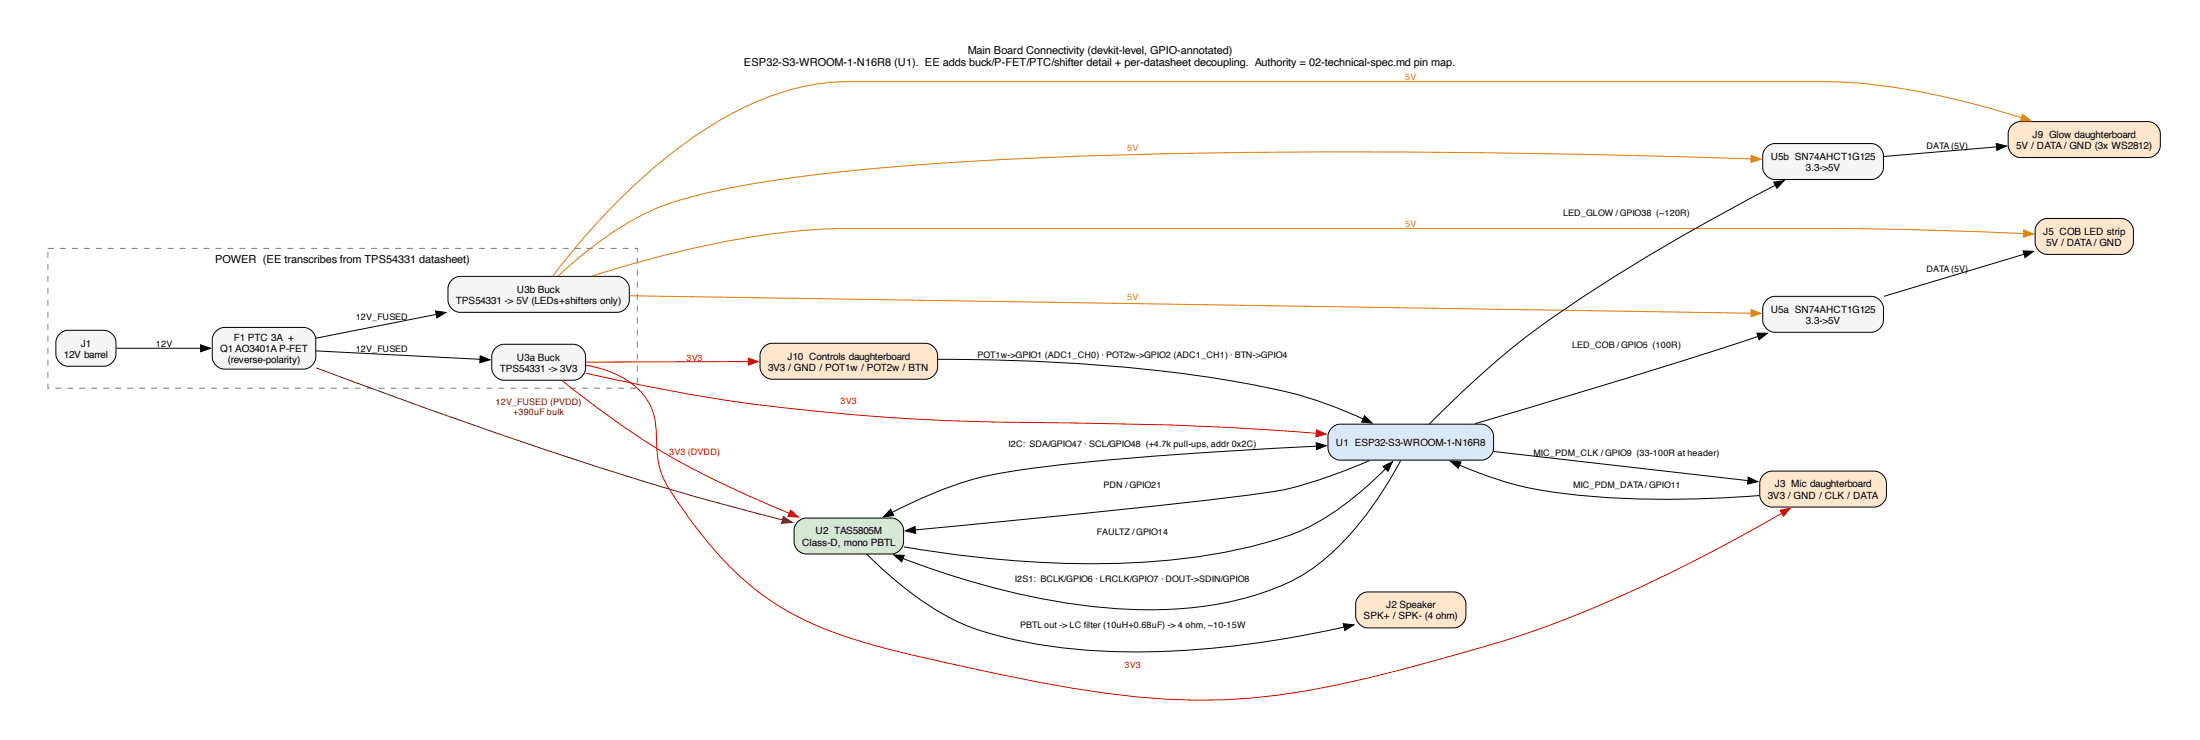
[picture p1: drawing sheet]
<svg xmlns="http://www.w3.org/2000/svg" width="778mm" height="261mm" viewBox="0 0 778 261" stroke-linecap="round" stroke-linejoin="round" font-family="sans-serif">
<path d="M16.9 87.8h208.4v49.3h-208.4z" fill="none" stroke="#7f7f7f" stroke-width=".35" stroke-dasharray="2.1 2.1" stroke-linecap="butt"/>
<g fill="#f5f5f5" stroke="#000" stroke-width=".35">
<path d="M20.8 118.3a5.7 5.7 0 0 1 5.5-1.6h8.1a5.6 5.6 0 0 1 6 2.2 11.4 11.4 0 0 1 .6 6 4.6 4.6 0 0 1-5.3 4.5h-9.4a5.6 5.6 0 0 1-5.9-2.2 11.4 11.4 0 0 1-.6-6.1l.2-1.6z"/>
<path d="M76.1 117.3l1.8-1.3a106.3 106.3 0 0 1 15.5-.3h5.1a46.3 46.3 0 0 1 10.3 .3 5.1 5.1 0 0 1 2.9 5.9 12.1 12.1 0 0 1-.7 6.3 4.7 4.7 0 0 1-4.8 2.2h-18a46.3 46.3 0 0 1-10.3-.3 5.1 5.1 0 0 1-2.8-5.9 12.1 12.1 0 0 1 .6-6.3z"/>
</g>
<path d="M41.2 123h29.8" fill="none" stroke="#000" stroke-width=".35"/>
<path d="M70.9 121.8l3.5 1.2-3.5 1.3z" fill="#000" stroke="#000" stroke-width=".35"/>
<path d="M174.9 123.2l1.8-1.3a102.3 102.3 0 0 1 15-.3h2.4a45.2 45.2 0 0 1 10.1 .3 4.9 4.9 0 0 1 2.8 5.6 6.6 6.6 0 0 1-1.6 5.8l-1.2 .7a102.3 102.3 0 0 1-15 .3h-2.4a45.2 45.2 0 0 1-10.1-.3 4.9 4.9 0 0 1-2.8-5.6 7.1 7.1 0 0 1 1-5.2z" fill="#f5f5f5" stroke="#000" stroke-width=".35"/>
<path d="M111.7 124l58.1 2.9" fill="none" stroke="#000" stroke-width=".35"/>
<path d="M169.8 125.7l3.4 1.4-3.5 1.1z" fill="#000" stroke="#000" stroke-width=".35"/>
<path d="M159.5 99.2l1.7-1.3a48.1 48.1 0 0 1 10.8-.3h36.9a48.1 48.1 0 0 1 10.8 .3 4.9 4.9 0 0 1 2.8 5.6 6.6 6.6 0 0 1-1.6 5.8l-1.2 .7a48.1 48.1 0 0 1-10.8 .3h-36.9a48.1 48.1 0 0 1-10.8-.3 4.9 4.9 0 0 1-2.8-5.6 7.1 7.1 0 0 1 1.1-5.2z" fill="#f5f5f5" stroke="#000" stroke-width=".35"/>
<path d="M154.3 111.1l-42.6 8.4" fill="none" stroke="#000" stroke-width=".35"/>
<path d="M154 109.9l3.7 .5-3.2 1.9z" fill="#000" stroke="#000" stroke-width=".35"/>
<path d="M282.4 184.1l1.2-.8a101.8 101.8 0 0 1 15.2-.3h7.8a44.3 44.3 0 0 1 10 .3 4.9 4.9 0 0 1 2.9 5.6 6.6 6.6 0 0 1-1.6 5.7l-1.3 .8a101.8 101.8 0 0 1-15.1 .3h-7.9a44.3 44.3 0 0 1-10-.3 4.9 4.9 0 0 1-2.8-5.6 6.6 6.6 0 0 1 1.6-5.7z" fill="#d5e8d4" stroke="#000" stroke-width=".35"/>
<path d="M111.8 129.9a1726 1726 0 0 0 141.2 47.5l23.8 6.3" fill="none" stroke="#7a0000" stroke-width=".35"/>
<path d="M277 182.5l3.1 2-3.7 .4z" fill="#7a0000" stroke="#7a0000" stroke-width=".35"/>
<path d="M470.6 151.4l1.8-1.3a111.6 111.6 0 0 1 16.4-.3h25.9a46.7 46.7 0 0 1 10.6 .3 4.9 4.9 0 0 1 2.8 5.6 6.6 6.6 0 0 1-1.6 5.8l-1.2 .8a111.6 111.6 0 0 1-16.5 .2h-25.9a46.7 46.7 0 0 1-10.5-.2 4.9 4.9 0 0 1-2.9-5.7 7.1 7.1 0 0 1 1.1-5.2z" fill="#dae8fc" stroke="#000" stroke-width=".35"/>
<path d="M198.7 134.5a272.3 272.3 0 0 0 66.9 41.1l13.6 5.8M207.1 131.8l2 .5a656.1 656.1 0 0 0 59.6 10.8 864 864 0 0 0 113 6.4 1108.6 1108.6 0 0 1 83.8 3.6" fill="none" stroke="#c00" stroke-width=".35"/>
<g fill="#c00" stroke="#c00" stroke-width=".35">
<path d="M465.5 151.8l3.4 1.6-3.6 .9z"/>
<path d="M279.5 180.2l2.8 2.5-3.7-.2z"/>
</g>
<path d="M623.8 167.5l1.3-.8a100.9 100.9 0 0 1 15.2-.3h13.9a43.4 43.4 0 0 1 10 .3 4.9 4.9 0 0 1 2.8 5.6 6.6 6.6 0 0 1-1.6 5.8l-1.2 .7a100.9 100.9 0 0 1-15.3 .3h-13.9a43.4 43.4 0 0 1-9.9-.3 4.9 4.9 0 0 1-2.9-5.6 6.6 6.6 0 0 1 1.6-5.7z" fill="#ffe6cc" stroke="#000" stroke-width=".35"/>
<path d="M207 129a34.4 34.4 0 0 1 19.9 9.8 22.3 22.3 0 0 1 5.2 16.1 30.9 30.9 0 0 0 4.5 17.9 144.1 144.1 0 0 0 29.7 34.8 105.6 105.6 0 0 0 38.4 19.1 831.3 831.3 0 0 0 84.4 17.9 225 225 0 0 0 88.8-3.8 709.2 709.2 0 0 0 69.7-19.8 566.2 566.2 0 0 0 82.4-39.7" fill="none" stroke="#c00" stroke-width=".35"/>
<path d="M629.4 180.2l3.6-.7-2.4 2.9z" fill="#c00" stroke="#c00" stroke-width=".35"/>
<path d="M270.3 122.3l1.3-.7a46.6 46.6 0 0 1 10.5-.3h36a46.6 46.6 0 0 1 10.6 .3 4.9 4.9 0 0 1 2.8 5.6 6.6 6.6 0 0 1-1.6 5.7l-1.2 .8a46.6 46.6 0 0 1-10.6 .3h-36a46.6 46.6 0 0 1-10.5-.3 4.9 4.9 0 0 1-2.9-5.6 6.6 6.6 0 0 1 1.6-5.8z" fill="#ffe6cc" stroke="#000" stroke-width=".35"/>
<path d="M264.6 127.7l-57.5 .2" fill="none" stroke="#c00" stroke-width=".35"/>
<path d="M264.6 126.5l3.5 1.2-3.5 1.3z" fill="#c00" stroke="#c00" stroke-width=".35"/>
<path d="M624.3 106.3l1.8-1.3a106.1 106.1 0 0 1 15.7-.3h11.1a45.6 45.6 0 0 1 10.2 .3 4.9 4.9 0 0 1 2.9 5.6 6.6 6.6 0 0 1-1.6 5.7l-1.3 .8a106.1 106.1 0 0 1-15.6 .3h-11.1a45.6 45.6 0 0 1-10.3-.3 4.9 4.9 0 0 1-2.8-5.6 7.1 7.1 0 0 1 1-5.2z" fill="#f5f5f5" stroke="#000" stroke-width=".35"/>
<path d="M222.6 104.5l396.6 6.1" fill="none" stroke="#e08000" stroke-width=".35"/>
<path d="M619.2 109.4l3.5 1.3-3.6 1.2z" fill="#e08000" stroke="#e08000" stroke-width=".35"/>
<path d="M624.3 52.3l1.8-1.3a106.1 106.1 0 0 1 15.7-.3h11.1a45.6 45.6 0 0 1 10.2 .3 4.9 4.9 0 0 1 2.9 5.6 6.6 6.6 0 0 1-1.6 5.7l-1.3 .8a106.1 106.1 0 0 1-15.6 .3h-11.1a45.6 45.6 0 0 1-10.3-.3 4.9 4.9 0 0 1-2.8-5.6 7.1 7.1 0 0 1 1-5.2z" fill="#f5f5f5" stroke="#000" stroke-width=".35"/>
<path d="M619.2 56.1l-50.2-1.4-49.5-.8a2518.1 2518.1 0 0 0-186.9 3.8 645.8 645.8 0 0 0-74.9 8.8 119 119 0 0 0-25.6 7.1 127.5 127.5 0 0 0-34.7 23.9" fill="none" stroke="#e08000" stroke-width=".35"/>
<path d="M619.2 54.9l3.5 1.3-3.6 1.2z" fill="#e08000" stroke="#e08000" stroke-width=".35"/>
<path d="M721.2 78.2l1.2-.7a95.7 95.7 0 0 1 14.6-.3h4.8a42.4 42.4 0 0 1 9.7 .3 4.9 4.9 0 0 1 2.8 5.6 6.6 6.6 0 0 1-1.6 5.7l-1.2 .8a95.7 95.7 0 0 1-14.5 .3h-4.9a42.4 42.4 0 0 1-9.7-.3 4.9 4.9 0 0 1-2.8-5.6 6.6 6.6 0 0 1 1.6-5.8z" fill="#ffe6cc" stroke="#000" stroke-width=".35"/>
<path d="M715.5 82.5l-36.2-1.3-31.3-.5h-330a309.3 309.3 0 0 0-47.1 2.2 383.3 383.3 0 0 0-61.4 14.6" fill="none" stroke="#e08000" stroke-width=".35"/>
<path d="M715.5 81.3l3.5 1.4-3.6 1z" fill="#e08000" stroke="#e08000" stroke-width=".35"/>
<path d="M711.7 44l1.2-.8a108.5 108.5 0 0 1 16.1-.2h21.6a45.7 45.7 0 0 1 10.4 .2 4.9 4.9 0 0 1 2.9 5.7 6.6 6.6 0 0 1-1.6 5.7l-1.3 .8a108.5 108.5 0 0 1-16.1 .3h-21.6a45.7 45.7 0 0 1-10.4-.3 4.9 4.9 0 0 1-2.8-5.6 6.6 6.6 0 0 1 1.6-5.8z" fill="#ffe6cc"/>
<path d="M711.7 44l1.2-.8a108.5 108.5 0 0 1 16.1-.2h21.6a45.7 45.7 0 0 1 10.4 .2 4.9 4.9 0 0 1 2.9 5.7 6.6 6.6 0 0 1-1.6 5.7l-1.3 .8a108.5 108.5 0 0 1-16.1 .3h-21.6a45.7 45.7 0 0 1-10.4-.3 4.9 4.9 0 0 1-2.8-5.6 6.6 6.6 0 0 1 1.6-5.8zM627.8 65.4a698.8 698.8 0 0 0-85.6 51.6 344.1 344.1 0 0 0-36.8 32.8M621.7 118.8l-40.5 12.9-59.6 18M465.6 157.6a1390.6 1390.6 0 0 0-101.9 8 134 134 0 0 0-48.3 15.4M528.2 159.5l89.9 10.3M484.3 162.7a168.8 168.8 0 0 1-33.3 10.8 2948.7 2948.7 0 0 1-116.6 12.7l-10.8 1M490 165.5a105.4 105.4 0 0 1-30.5 22.2 181 181 0 0 1-53.4 10.8 377.8 377.8 0 0 1-86.5-5.3M495.3 162.7a122.9 122.9 0 0 1-26.2 34.2 63.3 63.3 0 0 1-25.3 13.4 140.3 140.3 0 0 1-56 4.1 278.4 278.4 0 0 1-68.6-17.1" fill="none" stroke="#000" stroke-width=".35"/>
<path d="M714.8 41.6a262.7 262.7 0 0 0-63.7-12.6l-348.2-.2a84.5 84.5 0 0 0-37.9 8.2 171 171 0 0 0-50.8 38.5l-9.6 10.7-9.2 11.4" fill="none" stroke="#e08000" stroke-width=".35"/>
<path d="M715.1 40.4l3 2.3-3.7 .1z" fill="#e08000" stroke="#e08000" stroke-width=".35"/>
<path d="M627.1 64.3l3.7-.5-2.5 2.7zM621.2 117.7h3.7l-2.9 2.3zM465.4 156.4l3.6 1-3.5 1.4zM489 164.8l3.3-1.7-1.5 3.4zM618.2 168.5l3.3 1.7-3.6 .8zM314.9 179.9l1.1 2.2-3.7 .5zM316 196l3.7 .2-.9 2.3zM320.1 187.5l3.4-1.5 .3 2.4z" fill="#000" stroke="#000" stroke-width=".35"/>
<path d="M480.4 210.7l1.8-1.3a103.2 103.2 0 0 1 15.3-.3h7.9a44.8 44.8 0 0 1 10.1 .3 4.9 4.9 0 0 1 2.8 5.6 6.6 6.6 0 0 1-1.6 5.7l-1.2 .8a103.2 103.2 0 0 1-15.3 .3h-7.9a44.8 44.8 0 0 1-10.1-.3 4.9 4.9 0 0 1-2.9-5.6 7.1 7.1 0 0 1 1.1-5.2z" fill="#ffe6cc" stroke="#000" stroke-width=".35"/>
<path d="M706 51.9l-39.9 3.4M715.7 89.8l-49.6 14.9M331.6 126.9a636.2 636.2 0 0 1 107.7 8.3 155.7 155.7 0 0 1 42.8 12.8M516.1 164.3a128.7 128.7 0 0 0 43.6 10.8 374.1 374.1 0 0 0 62.4 0M306.5 195.7a122.5 122.5 0 0 0 32.3 24 125.6 125.6 0 0 0 35.5 9 286.2 286.2 0 0 0 83.9-3.8l17.1-3.4" fill="none" stroke="#000" stroke-width=".35"/>
<path d="M705.8 50.7l3.7 .9-3.5 1.5zM715.3 88.6l3.7 .2-3 2.2zM482.5 146.9l2.7 2.5-3.8-.3zM512.9 162.9l3.7 .3-1 2.3zM475 220.3l3.7 .4-3.2 2z" fill="#000" stroke="#000" stroke-width=".35"/>
<g font-size="3.9">
<text x="263" y="23.4">ESP32-S3-WROOM-1-N16R8 (U1). EE adds buck/P-FET/PTC/shifter detail + per-datasheet decoupling. Authority = 02-technical-spec.md pin map.</text>
<text x="342.2" y="19.2">Main Board Connectivity (devkit-level, GPIO-annotated)</text>
<text x="76" y="92.9">POWER (EE transcribes from TPS54331 datasheet)</text>
</g>
<g font-size="3.5">
<text x="712.9" y="52.7">5V / DATA/ GND (3x WS2812)</text>
<text x="718.7" y="48.7">J9 Glow daughterboard</text>
<text x="626.1" y="56.4">U5b SN74AHCT1G125</text>
<text x="638.5" y="60.4">3.3-&gt;5V</text>
<text x="722.4" y="82.9">J5 COB LED strip</text>
<text x="723.5" y="86.9">5V / DATA/ GND</text>
<text x="161.2" y="107.3">TPS54331 -&gt; 5V (LEDs+shifters only)</text>
<text x="182.8" y="103.4">U3b Buck</text>
<text x="626.1" y="110.4">U5a SN74AHCT1G125</text>
<text x="638.5" y="114.4">3.3-&gt;5V</text>
<text x="28.5" y="122.4">J1</text>
<text x="77.9" y="124.4">Q1 AO3401A P-FET</text>
<text x="82.6" y="120.4">F1 PTC 3A +</text>
<text x="22.6" y="126.4">12V barrel</text>
<text x="80.5" y="128.4">(reverse-polarity)</text>
<text x="176.7" y="131.3">TPS54331 -&gt; 3V3</text>
<text x="182.8" y="127.4">U3a Buck</text>
<text x="271.6" y="131">3V3 / GND / POT1w / POT2w / BTN</text>
<text x="278.4" y="127">J10 Controls daughterboard</text>
<text x="472.4" y="157.6">U1 ESP32-S3-WROOM-1-N16R8</text>
<text x="627.5" y="172.2">J3 Mic daughterboard</text>
<text x="625" y="176.1">3V3 / GND / CLK / DATA</text>
<text x="288.4" y="188.7">U2 TAS5805M</text>
<text x="283.6" y="192.7">Class-D, mono PBTL</text>
<text x="490.1" y="214.8">J2 Speaker</text>
<text x="482.2" y="218.8">SPK+ / SPK- (4 ohm)</text>
</g>
<g font-size="3.2" fill="#e08000">
<text x="496.8" y="28.4">5V</text>
<text x="398.6" y="53.3">5V</text>
<text x="496.8" y="80.3">5V</text>
<text x="398.6" y="106">5V</text>
</g>
<g font-size="3.2">
<text x="681.1" y="52.5">DATA(5V)</text>
<text x="552.7" y="76.3">LED_GLOW / GPIO38 (~120R)</text>
<text x="681.1" y="96">DATA(5V)</text>
<text x="125.8" y="113.1">12V_FUSED</text>
<text x="55.1" y="122.6">12V</text>
<text x="125.8" y="124.3">12V_FUSED</text>
<text x="555.8" y="122.9">LED_COB / GPIO5 (100R)</text>
<text x="345.6" y="126.6">POT1w-&gt;GPIO1 (ADC1_CH0) · POT2w-&gt;GPIO2 (ADC1_CH1) · BTN-&gt;GPIO4</text>
<text x="356.6" y="157.8">I2C: SDA/GPIO47 · SCL/GPIO48 (+4.7k pull-ups, addr 0x2C)</text>
<text x="542.2" y="161.1">MIC_PDM_CLK / GPIO9 (33-100R at header)</text>
<text x="390.2" y="172.3">PDN / GPIO21</text>
<text x="556.2" y="172.3">MIC_PDM_DATA/ GPIO11</text>
<text x="387.8" y="188.8">FAULTZ / GPIO14</text>
<text x="358.9" y="205.4">I2S1: BCLK/GPIO6 · LRCLK/GPIO7 · DOUT-&gt;SDIN/GPIO8</text>
<text x="360.7" y="222">PBTL out -&gt; LC flter (10uH+0.68uF) -&gt; 4 ohm, ~10-15W</text>
<text x="383.2" y="222">i</text>
</g>
<g font-size="3.2" fill="#c00">
<text x="242.7" y="127.3">3V3</text>
<text x="297.2" y="142.6">3V3</text>
<text x="236.6" y="160.6">3V3 (DVDD)</text>
<text x="397.6" y="236.1">3V3</text>
</g>
<g font-size="3.2" fill="#7a0000">
<text x="175.2" y="143.1">12V_FUSED (PVDD)</text>
<text x="181.5" y="146.6">+390uF bulk</text>
</g>
</svg>
